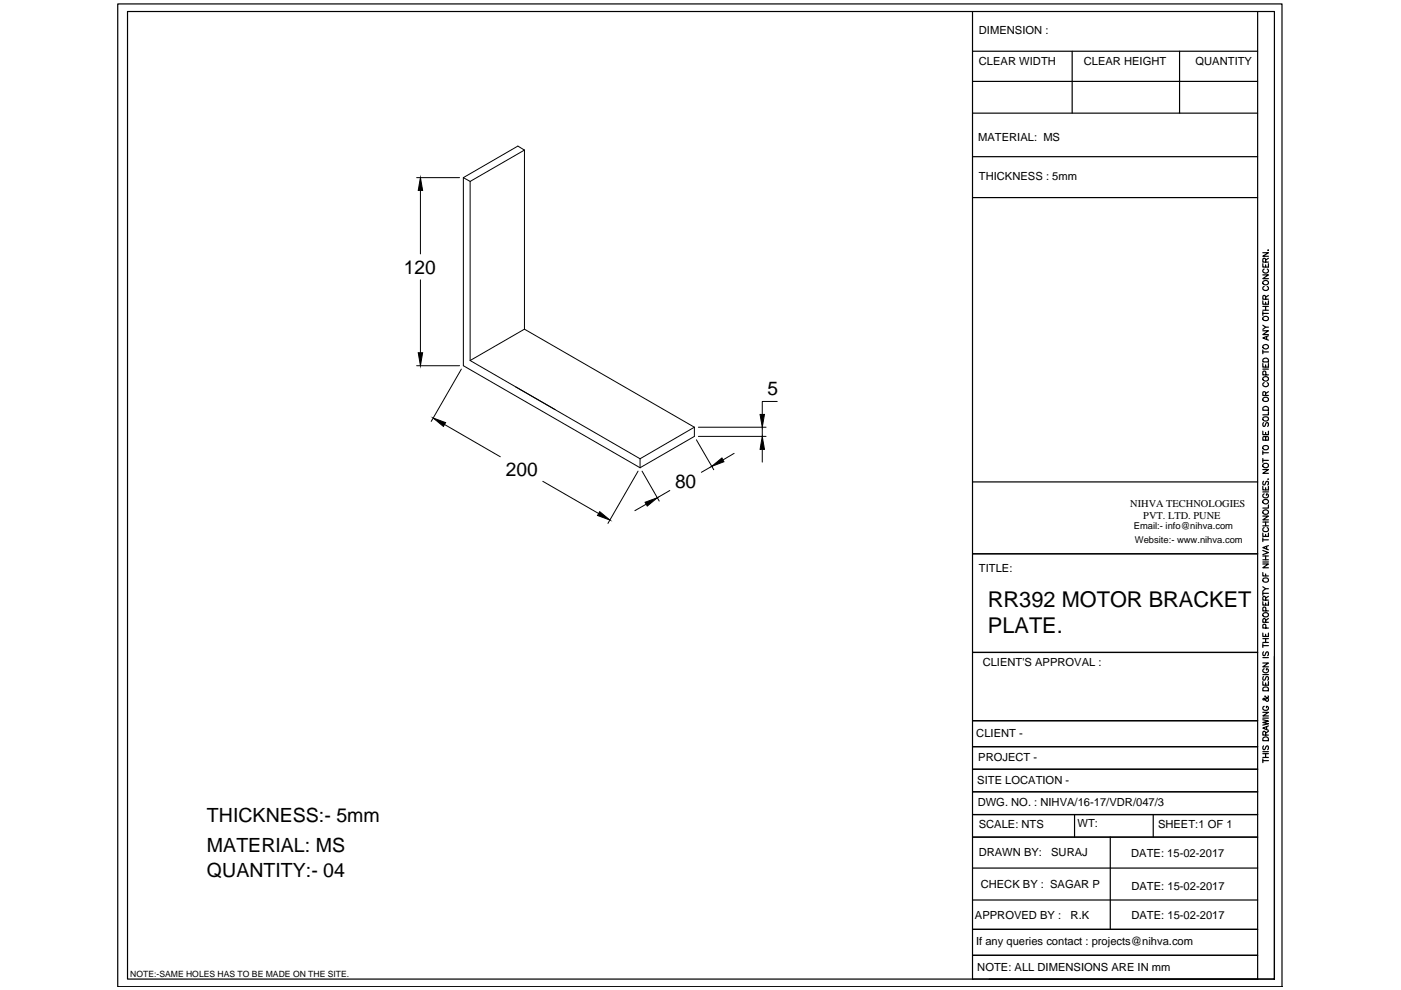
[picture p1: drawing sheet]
<svg xmlns="http://www.w3.org/2000/svg" width="297mm" height="210mm" viewBox="0 0 297 210" stroke-linecap="round" stroke-linejoin="round" font-family="sans-serif">
<!-- layer: 0 -->
<g fill="none" stroke="#000" stroke-width=".21">
<path d="M88.3 37.7h9.1M98.2 37.7v39.8l37.5 21.7M98.2 37.7l1.5 .8M99.7 38.5v37.9M111.2 31.8v38M111.2 31.8l-11.5 6.7M111.2 31.8l-1.4-.8-11.6 6.7M89.1 40.4v13.4M89.1 59.3v15.5M88.3 77.5h9.1M97.8 78.3l-6.4 11.1M99.7 76.4l36 20.9"/>
<path d="M111.2 69.8l36 20.8M111.2 69.8l-11.5 6.6M94.2 90l11.9 6.8M135.3 99.9l-6.4 11.1M135.7 97.3v1.9M136.1 99.9l3.7 6.3M147.2 90.6v1.9l-11.5 6.7M147.2 90.6l-11.5 6.7M147.6 93.2l3.7 6.4M148.1 90.6h14.3M148.1 92.5h14.3M150.9 98.9l-2.2 1.2"/>
<path d="M155.6 96.1l-2.3 1.4M161.6 90.6v1.9M161.6 95.3v2.7M164.8 85.1h-3.2v2.8M115.1 102.1l11.8 6.8M137 106.9l-2.4 1.4M142 104l-2.6 1.5"/>
</g>
<path d="M89.1 37.7l.5 2.7h-.9zM88.7 74.8h.9l-.5 2.7zM91.8 88.6l2.7 1-.5 .8zM150.9 98.9l2.2-1.8 .4 .8zM161.6 92.5l.5 2.8h-1zM161.1 87.9h1l-.5 2.7zM127.2 108.5l2.1 1.8-2.6-1zM136.8 106.5l2.6-1-2.2 1.8z" fill="#000" stroke="#000" stroke-width=".21"/>
<g fill="none" stroke="#000" stroke-width=".25">
<path d="M25 .8h246.8v208.4h-246.8zM27 2.4h243.2v205.2h-243.2zM206.2 2.4v205.2h60.4v-205.2M206.2 10.9h60.4M206.2 17.3h60.4M227.3 10.9v13.1M250.1 10.9v13.1M206.2 24h60.4M206.2 33.2h60.4M206.2 41.9h60.4M267.7 58.3h1.2l-1.2 .8h1.2M267.7 55.9v.7h1.2v-.7"/>
<path d="M267.7 53.6h1.2l-1.2 .7h1.2M267.8 59.7a.56 .56 0 0 1 .8-.2 .56 .56 0 0 1 .2 .8 .59 .59 0 0 1-.7 0 .59 .59 0 0 1-.3-.6zM268 57.1a.43 .43 0 0 0-.3 .5 .43 .43 0 0 0 .5 .3h.3a.44 .44 0 0 0 .4-.4 .44 .44 0 0 0-.2-.4M268.3 55.6v-.8h-.5l-.1 .8h1.2M268.3 56.2v.4M268.9 53v.1zM268.9 54.8l-.6 .3M267.7 77.1v.7h1.2v-.7M267.7 70.1h1.2l-1.2 .8h1.2M267.7 63.8v.7h1.2v-.7M267.7 66.1v.8M267.7 74.2v.8"/>
<path d="M267.7 78.3h1.2M267.7 74.6h1.2M267.7 68.9l.6 .5M267.7 66.4h1.2M267.7 65.8h1.2M267.7 65h1.2M267.8 76.2a.64 .64 0 0 1 .6-.3 .64 .64 0 0 1 .5 .5v.3h-1.2zM267.8 73.3a.56 .56 0 0 1 .8-.2 .56 .56 0 0 1 .2 .8 .59 .59 0 0 1-.7 0 .59 .59 0 0 1-.3-.6zM268 60.7a.43 .43 0 0 0-.3 .5 .43 .43 0 0 0 .5 .4h.3a.44 .44 0 0 0 .4-.4 .44 .44 0 0 0-.2-.5M268.3 63.4l-.1-.7h-.3l-.2 .7h1.2M268.3 64.1v.4M268.3 65v.8"/>
<path d="M268.3 77.4v.4M268.4 79.5l-.1-.7h-.5l-.1 .7h1.2M268.5 71.4v.6M268.9 71.2l-1.2 .5 1.2 .4M268.9 69.4h-.6l-.6 .4M268.9 62.6l-.6 .4M267.7 99.6h1.2l-1.2 .8h1.2M267.7 91.4v.7h1.2v-.7M267.7 95.6v.8M267.7 97.2v.8M267.7 97.6h1.2M267.7 96h1.2"/>
<path d="M267.8 98.5a.6 .6 0 0 1 .7-.3 .6 .6 0 0 1 .4 .7 .61 .61 0 0 1-.8 .2 .61 .61 0 0 1-.3-.6zM267.8 86.4a.64 .64 0 0 1 .6-.2 .64 .64 0 0 1 .5 .4v.4h-1.2zM267.9 89.6l-.2 .3 .2 .5h.3l.4-.8h.2l.1 .3-.1 .5M268 81.1a.43 .43 0 0 0-.3 .5 .43 .43 0 0 0 .5 .4h.3a.44 .44 0 0 0 .4-.4 .44 .44 0 0 0-.2-.5M268.3 92.8l.2-.3 .3 .1 .1 .2v.5h-1.2l.1-.6 .2-.2 .3 .2v.6M268.3 83.8v-.7h-.5l-.1 .7h1.2M268.3 91.7v.4M268.9 87.3v.7h-1.2M268.9 83l-.6 .4M206.2 117.4h60.4M206.2 102.2h60.4M267.7 119.6h1.2l-1.2 .8h1.2"/>
<path d="M267.7 116.7l1.2 .5-1.2 .4M267.7 113v.7h1.2v-.7M267.7 109.4h1.2l-1.2 .8h1.2M267.7 103.1v.8h1.2v-.8M267.7 114v.8M267.7 119.2h1.2M267.7 118.7h1.2M267.7 117.9h1.2M267.7 114.5h1.2M267.7 111.5h1.2M267.7 110.7h1.2M267.7 104.3h1.2"/>
<path d="M267.9 102.1l-.2 .2 .1 .4 .4 .1 .2-.7h.4l.1 .2-.1 .5M268 111.9a.43 .43 0 0 0-.3 .5 .43 .43 0 0 0 .5 .3h.3a.44 .44 0 0 0 .4-.3 .44 .44 0 0 0-.2-.5M268 104.7a.43 .43 0 0 0-.3 .5 .43 .43 0 0 0 .5 .4h.3a.42 .42 0 0 0 .4-.5 .42 .42 0 0 0-.4-.4v.3M268.3 103.4v.5M268.3 110.7v.8M268.3 113.3v.4M268.3 117.9v.8M268.5 115.9v.5M268.8 101.6h.1M268.9 115.7l-1.2 .4 1.2 .5M268.9 107v.7h-1.2M266.6 138.3h-60.4h60.4"/>
<path d="M267.7 134.2v.7h1.2v-.7M267.7 127.6v.7h1.2v-.7M267.7 121.4v.7h1.2M267.7 125.4v.8M267.7 136.5v.8M267.7 139.4h1.2M267.7 136.9h1.2M267.7 136.2h1.2M267.7 135.4h1.2M267.7 125.8h1.2M267.7 124.4l.6 .4M267.9 138.2l-.2 .3 .1 .4 .4 .1 .2-.7 .4-.1 .1 .3-.1 .5"/>
<path d="M268.3 131.9v-.5l-.3-.3-.2 .2-.1 .6h1.2M268.3 127.2l-.1-.7h-.3l-.2 .7h1.2M268.3 121.7v.4M268.3 127.9v.4M268.3 134.5v.4M268.3 135.4v.8M268.4 133.2l-.1-.8h-.5l-.1 .8h1.2M268.4 129.5l-.1-.7h-.5l-.1 .7h1.2M268.9 124.8h-.6l-.6 .5M268.9 131.1l-.6 .5M268.9 126.4l-.6 .4M270.2 139.1v68.5h-60.5"/>
<path d="M206.2 152.8h60.4M206.2 158.3h60.4M267.7 152.6l1.2 .3-1.2 .3 1.2 .2-1.2 .3M267.7 151h1.2l-1.2 .8h1.2M267.7 144.5v.8h1.2v-.8M267.7 140.6h1.2l-1.2 .8h1.2M267.7 159.8h1.2M267.7 159.4h1.2M267.7 152.3h1.2M267.7 143h1.2M267.8 156.5a.64 .64 0 0 1 .6-.3 .64 .64 0 0 1 .5 .5v.3h-1.2zM267.8 145.9a.68 .68 0 0 1 1.1 .1v.5h-1.2z"/>
<path d="M267.9 158.1l-.2 .3 .2 .5h.3l.4-.8h.2l.1 .3-.1 .5M267.9 143.5l-.2 .2 .1 .4 .4 .1 .2-.7h.4l.1 .2-.1 .5M268 149.8a.43 .43 0 0 0-.3 .5 .43 .43 0 0 0 .5 .3h.3a.42 .42 0 0 0 .4-.4 .42 .42 0 0 0-.4-.4v.3M268 141.8a.43 .43 0 0 0-.3 .5 .43 .43 0 0 0 .5 .3h.3a.42 .42 0 0 0 .4-.4 .42 .42 0 0 0-.4-.4v.3M268.3 147.6l-.1 .1a.75 .75 0 0 1 .6 1h-.3l-.5-.6-.3 .1 .2 .2h.3l.7-.5-.1-.3M268.3 155.9l-.1-.8h-.3l-.2 .8h1.2M268.3 144.8v.5M268.3 159.8v.8M268.5 154.1v.6M268.9 153.9l-1.2 .5 1.2 .4M268.9 155.1l-.6 .3M206.2 163.1h60.4"/>
<path d="M206.2 167.9h60.4M206.2 177.5h60.4M227.8 172.7v4.8M235.4 177.5v19.5M244.5 172.7v4.8M266.6 172.7h-60.4h60.4M267.7 161.3h1.2M267.7 160.9v.8M267.7 160.6h1.2M206.2 197h60.4M206.2 184.1h60.4M206.2 190.8h60.4"/>
<path d="M206.2 202.6h60.4"/>
<circle cx="268.3" cy="67.5" r=".56"/>
<circle cx="268.3" cy="80.3" r=".56"/>
<circle cx="268.3" cy="88.8" r=".56"/>
<circle cx="268.3" cy="94.9" r=".56"/>
<circle cx="268.3" cy="84.7" r=".56"/>
<circle cx="268.3" cy="108.6" r=".56"/>
<circle cx="268.3" cy="106.3" r=".56"/>
<circle cx="268.3" cy="123" r=".56"/>
<circle cx="268.3" cy="130.4" r=".56"/>
</g>
<g font-size="4.6">
<text x="209.5" y="128.7">RR392 MOTOR BRACKET</text>
<text x="209.5" y="134.2">PLATE.</text>
</g>
<g font-size="4.1">
<text x="85.6" y="58">120</text>
<text x="162.7" y="83.8">5</text>
<text x="107.2" y="100.9">200</text>
<text x="143.1" y="103.5">80</text>
<text x="43.9" y="174.2">THICKNESS:- 5mm</text>
<text x="43.9" y="180.7">MATERIAL: MS</text>
<text x="43.9" y="186">QUANTITY:- 04</text>
</g>
<g font-size="2.4">
<text x="207.5" y="7.2">DIMENSION :</text>
<text x="207.5" y="13.8">CLEAR WIDTH</text>
<text x="229.8" y="13.8">CLEAR HEIGHT</text>
<text x="253.5" y="13.8">QUANTITY</text>
<text x="207.4" y="30">MATERIAL: MS</text>
<text x="207.5" y="38.1">THICKNESS : 5mm</text>
<text x="207.5" y="121.3">TITLE:</text>
<text x="208.4" y="141.3">CLIENT'S APPROVAL :</text>
<text x="207" y="156.3">CLIENT -</text>
<text x="207.4" y="161.4">PROJECT -</text>
<text x="207.2" y="166.1">SITE LOCATION -</text>
<text x="207.3" y="170.8">DWG. NO. : NIHVA/16-17/VDR/047/3</text>
<text x="207.5" y="175.6">SCALE: NTS</text>
<text x="228.5" y="175.4">WT:</text>
<text x="245.5" y="175.6">SHEET:1 OF 1</text>
<text x="207.5" y="181.6">DRAWN BY:</text>
<text x="222.9" y="181.6">SURAJ</text>
<text x="239.8" y="181.8">DATE: 15-02-2017</text>
<text x="207.9" y="188.3">CHECK BY : SAGAR P</text>
<text x="239.9" y="188.6">DATE: 15-02-2017</text>
<text x="206.7" y="194.8">APPROVED BY :</text>
<text x="227" y="194.8">R.K</text>
<text x="239.9" y="194.8">DATE: 15-02-2017</text>
<text x="207" y="200.3">If any queries contact : projects@nihva.com</text>
<text x="207.2" y="206">NOTE: ALL DIMENSIONS ARE IN mm</text>
</g>
<g font-size="2.2">
<text x="239.6" y="107.6">NIHVA TECHNOLOGIES</text>
<text x="242.4" y="110.1">PVT. LTD. PUNE</text>
</g>
<g font-size="2">
<text x="240.4" y="112.2">Email:- info@nihva.com</text>
<text x="240.6" y="115.1">Website:- www.nihva.com</text>
</g>
<text font-size="1.8" x="27.6" y="207.1">NOTE:-SAME HOLES HAS TO BE MADE ON THE SITE.</text>
</svg>
